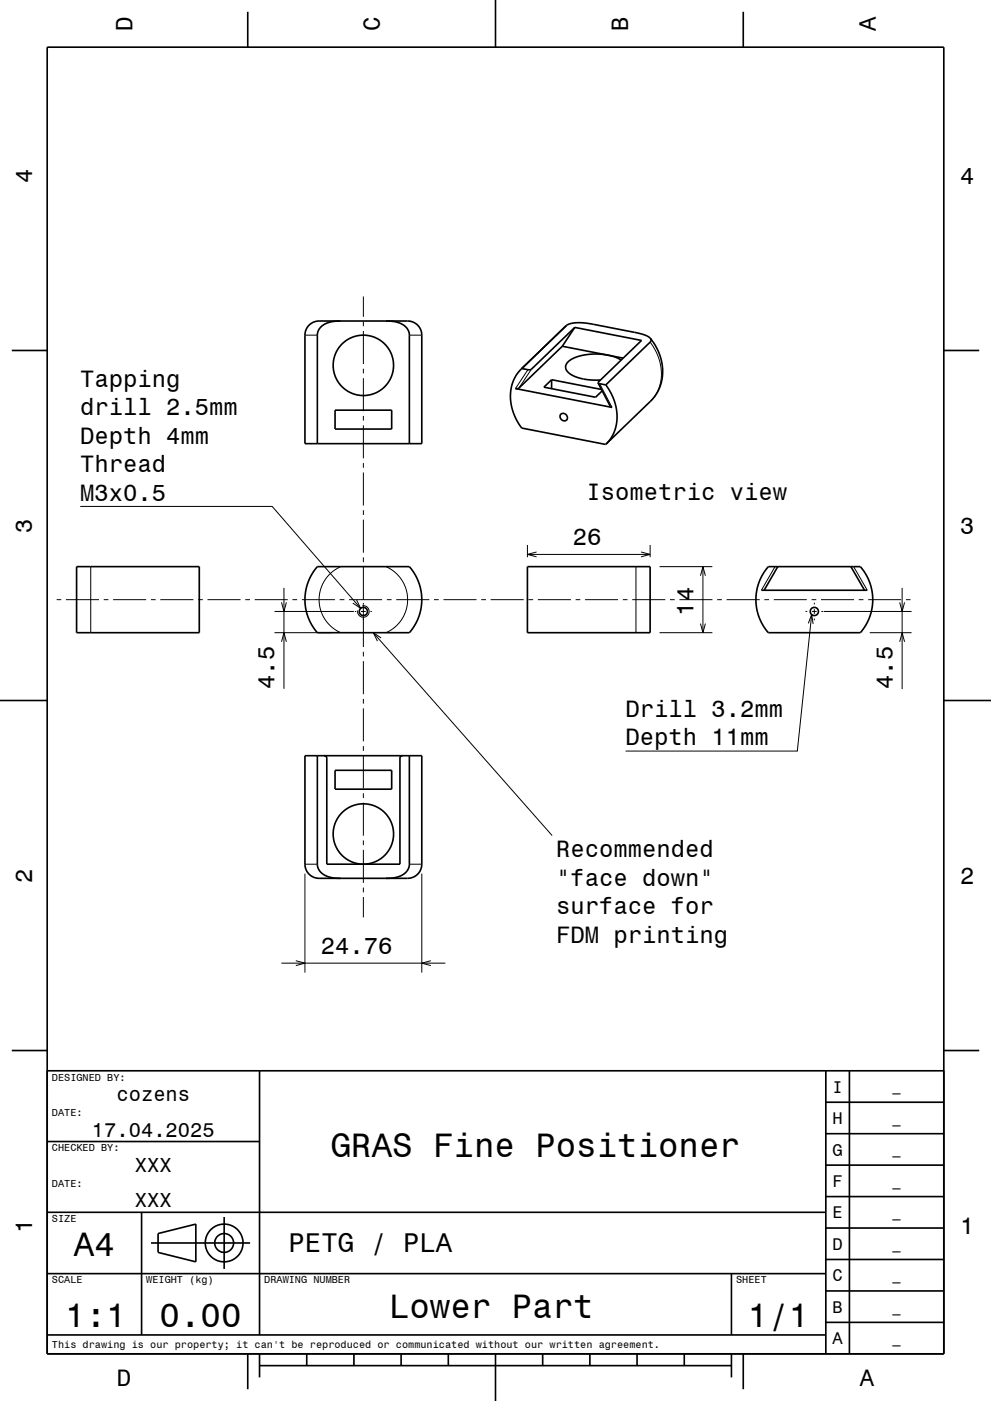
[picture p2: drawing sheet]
<svg xmlns="http://www.w3.org/2000/svg" width="210mm" height="297mm" viewBox="0 0 210 297" stroke-linecap="round" stroke-linejoin="round" font-family="sans-serif">
<g fill="none" stroke="#000" stroke-width=".21">
<path d="M64.7 71.1h2.6M77.1 62.9v4.3M77.1 68.2v1M77.1 70.2v7M77.1 78.2v1M86.9 71.1h2.6M112 78.4l-2.6 4M112.7 78.3l-2.6 4M120.1 69.1h-.1M137.9 72.5l.5 .8a9.3 9.3 0 0 1-.4 11.8M77.1 80.2v7M77.1 88.2v1"/>
<path d="M77.1 90.2v7M77.1 98.2v1M127.2 81.4l2.7 5M17 107.4h40.8l18.7 21.6M77.1 100.2v7M77.1 108.2v1M77.1 110.2v7M77.1 118.2v1M111.9 115.5v2.6M111.9 117.5h26M113.8 117l-1.9 .5 1.9 .6M136 117l1.9 .5-1.9 .6"/>
<path d="M137.9 115.5v2.6M12 127.1h1M14 127.1h7M19.3 120.1v14M22 127.1h1M24 127.1h7M32 127.1h1M34 127.1h7M42 127.1h1M44 127.1h7M52 127.1h1M54 127.1h7"/>
<path d="M58.2 134.1h12.1M58.2 129.6h16.9M59.7 127.7l.5 1.9 .6-1.9M59.7 136.1l.5-2 .6 2M60.2 124.6v21.4M62.1 127.1h1M64.1 127.1h7M72.1 127.1h1M72.3 120.1a7.6 7.6 0 0 0-4.6 7 7.6 7.6 0 0 0 4.6 7M74.1 127.1h7M75.3 129.6h.3M75.6 127.2l.9 1.8-1.6-1.1"/>
<path d="M76.6 129.6h1M76.9 128.4a1.23 1.23 0 0 1 1.4 1.2 1.23 1.23 0 0 1-1.3 1.3 1.23 1.23 0 0 1-1.1-1.5M77.1 120.2v7M77.1 127.8v9.4M77.1 138.2v1M78.6 129.6h.3M79.2 134.1l37.9 43M80.9 135.3l-1.7-1.2 .9 1.8M81.9 120.1a7.6 7.6 0 0 1 4.6 7 7.6 7.6 0 0 1-4.6 7M82.1 127.1h1M84.1 127.1h7M92.1 127.1h1"/>
<path d="M94.1 127.1h7M102.1 127.1h1M104.1 127.1h7M112.1 127.1h1M114.1 127.1h7M122.1 127.1h1M124.1 127.1h7M132.1 127.1h1M134.1 127.1h7M134.9 120.1v14M139.9 134.1h11.2M139.9 120.1h11.2"/>
<path d="M142.1 127.1h1M144.1 127.1h7.1M148.6 122.1l.5-2 .6 2M148.6 132.2l.5 1.9 .6-1.9M149.1 120.1v14M152.2 127.1h1M154.2 127.1h7M162.2 127.1h1M164.2 127.1h7M164.4 120.1l-2.9 5M170.9 129.6h.4M171.5 132.2l.7-1.9 .3 2"/>
<path d="M172.2 127.1h1M172.2 130.3l-3 28.9h-36.5M172.3 129.6h1M172.8 127.8v.3M172.8 129.1v1M172.8 131.1v.4M174.2 127.1h7M174.3 129.6h.3M174.8 129.6h18.6M181.1 120.1l2.9 5M182.2 127.1h1M184.2 127.1h7"/>
<path d="M184.5 134.1h8.9M190.9 127.7l.5 1.9 .5-1.9M190.9 136.1l.5-2 .5 2M191.4 124.6v21.5M192.2 127.1h1M77.1 140.2v7M77.1 148.2v1M77.1 150.2v7M77.1 158.2v1M77.1 160.2v7M77.1 168.2v1M77.1 170.2v7"/>
<path d="M77.1 178.2v1M64.7 185.2v21M64.7 183.2h2.6M77.1 180.2v7M77.1 188.2v1M77.1 190.2v4.3M86.9 183.2h2.6M89.5 185.2v21M59.7 204.2h34.8M62.8 203.7l1.9 .5-1.9 .5M91.4 203.7l-1.9 .5 1.9 .5"/>
</g>
<g fill="none" stroke="#000" stroke-width=".35">
<path d="M10 10h190.2v277h-190.2zM52.6 2.5v7.5M105.1 0v10M157.7 2.5v7.5M2.5 74.3h7.5M65.7 68.9a3 3 0 0 1 2-.8h18.8a3 3 0 0 1 3 3v23h-24.8v-23.3a2.99 2.99 0 0 1 1-1.9zM72.3 68.1h-.7a4.1 4.1 0 0 0-4.2 2.3l-.1 23.7M81.9 68.1h.6a4.1 4.1 0 0 1 4.3 2.3l.1 23.7M119.3 73.4l-9.2 8.9-.7 .1 20.5 4-.4-.2-2.6-5M119.3 73.4l12.9 2.5M120.1 69.1l-9.5 9.1a9.2 9.2 0 0 0-.7 11.4l.8 1.2 17.9 3.3M120.1 69l.7-.3 1.2-.2 3 .1 10.8 2.1 1.4 .5 .8 .5"/>
<path d="M120.1 69v.1M120.1 69l-.1 .1M121.9 69.4l-9.2 8.9-.5 .1-1.5-.3M121.9 69.4l14.2 2.8-9.2 9M121.9 69.4l-2.6 4M131.8 76.3a11.8 11.8 0 0 0-11 .2 1.62 1.62 0 0 0-.8 1.6 1.62 1.62 0 0 0 1.2 1.3l1.2 .6 1.4 .4 1.7 .2h1.9M138 71.7l.1 .4-.2 .4-9.4 9.1M138 71.7a9.9 9.9 0 0 1 .6 12.7l-10 9.7M200.2 74.3h7.6M71.1 87h12v4h-12zM117 80.5l-1.6 1.6 11 2.1 1.4-1.3M117 80.5v1.9"/>
<path d="M117 80.5l10.6 2.1M118.9 87.9a.84 .84 0 0 1 1.3 .1 .84 .84 0 0 1-.3 1.2 .92 .92 0 0 1-.9-.3 .92 .92 0 0 1-.1-1zM126.9 81.2l1.6 .4M128.5 81.6l.5 .7a9.3 9.3 0 0 1-.4 11.8M16.3 120.1h26v14h-26zM67.3 120.1h19.6a10.6 10.6 0 0 1 0 14h-19.6a10.6 10.6 0 0 1 0-14zM111.9 120.1h26v14h-26zM161.5 125.1h22.5M163 120.1h19.5a10.6 10.6 0 0 1 0 14h-19.5a10.6 10.6 0 0 1 0-14zM165 120.1l-2.9 5M180.5 120.1l2.9 5M0 148.5h10"/>
<path d="M200.2 148.5h10.1M64.7 160.2h24.8v23a3 3 0 0 1-3 3h-18.8a3 3 0 0 1-3-3zM67.3 160.2v23l.4 1.3a5 5 0 0 0 4.6 1.7M68.8 160.2l.3 .1 .2 .4v22.5h15.6v-22.5a.53 .53 0 0 1 .5-.5M71.1 163.3h12v4h-12zM86.9 160.2v23.1l-.4 1.2a5 5 0 0 1-4.6 1.7M2.5 222.7h7.5M10 227h190.2M55.1 227v56M175.2 233.7h25M175.2 227v60M180.2 227v60"/>
<path d="M200.2 222.7h7.6M10 257h165.2M10 242h45.1M30 257v26M47.6 258v11M175.2 253.7h25M175.2 247h25M175.2 240.4h25M10 270h165.2M32 263.5h21.1M33.5 261.5l8.1-2v8l-8.1-2zM155.2 270v13"/>
<path d="M175.2 273.7h25M175.2 267h25M175.2 260.4h25M10 283h165.2M52.6 287v7.5M55.1 289.5h100.1M55.1 287v5M65.1 287v2.5M75.1 287v2.5M85.1 287v2.5M95.1 287v2.5M105.1 287v10"/>
<path d="M115.1 287v2.5M125.2 287v2.5M135.2 287v2.5M145.2 287v2.5M155.2 287v5M157.7 287v7.5M175.2 280.4h25"/>
<circle cx="77.1" cy="77.5" r="6.4"/>
<circle cx="77.1" cy="129.6" r=".87"/>
<circle cx="172.8" cy="129.6" r=".87"/>
<circle cx="77.1" cy="176.8" r="6.4"/>
<circle cx="47.6" cy="263.5" r="2"/>
<circle cx="47.6" cy="263.5" r="4"/>
</g>
<g font-size="7.2">
<text x="70.2" y="245.3">GRAS Fine Positioner</text>
<text x="15.7" y="266.3">A4</text>
<text x="13.8" y="281.3">1:1</text>
<text x="33.9" y="281.3">0.00</text>
<text x="82.5" y="279.4">Lower Part</text>
<text x="158.7" y="281.3">1/1</text>
</g>
<text font-size="5.8" x="61.2" y="265.4">PETG / PLA</text>
<g font-size="5.1">
<text x="28.1" y="6.5" transform="rotate(-90 28.1 6.5)">D</text>
<text x="80.7" y="6.5" transform="rotate(-90 80.7 6.5)">C</text>
<text x="133.2" y="6.5" transform="rotate(-90 133.2 6.5)">B</text>
<text x="185.8" y="6.5" transform="rotate(-90 185.8 6.5)">A</text>
<text x="6.8" y="38.7" transform="rotate(-90 6.8 38.7)">4</text>
<text x="6.8" y="112.9" transform="rotate(-90 6.8 112.9)">3</text>
<text x="147.1" y="130.5" transform="rotate(-90 147.1 130.5)">14</text>
<text x="58.2" y="146" transform="rotate(-90 58.2 146)">4.5</text>
<text x="189.4" y="146.1" transform="rotate(-90 189.4 146.1)">4.5</text>
<text x="6.8" y="187.1" transform="rotate(-90 6.8 187.1)">2</text>
<text x="6.8" y="261.4" transform="rotate(-90 6.8 261.4)">1</text>
</g>
<g font-size="5">
<text x="203.7" y="39">4</text>
<text x="17" y="82">Tapping</text>
<text x="17" y="88">drill 2.5mm</text>
<text x="17" y="94.1">Depth 4mm</text>
<text x="17" y="100.1">Thread</text>
<text x="17" y="106.2">M3x0.5</text>
<text x="124.4" y="106.1">Isometric view</text>
<text x="203.7" y="113.2">3</text>
<text x="121.5" y="115.5">26</text>
<text x="132.7" y="152">Drill 3.2mm</text>
<text x="132.7" y="158.1">Depth 11mm</text>
<text x="118" y="181.8">Recommended</text>
<text x="118" y="187.8">&quot;face down&quot;</text>
<text x="203.7" y="187.5">2</text>
<text x="118" y="193.9">surface for</text>
<text x="68.1" y="202.2">24.76</text>
<text x="118" y="199.9">FDM printing</text>
<text x="203.7" y="261.7">1</text>
<text x="24.8" y="293.9">D</text>
<text x="182.5" y="293.9">A</text>
</g>
<g font-size="4.3">
<text x="24.7" y="233.5">cozens</text>
<text x="19.5" y="241">17.04.2025</text>
<text x="28.6" y="248.5">XXX</text>
<text x="28.6" y="256">XXX</text>
</g>
<g font-size="3.6">
<text x="176.6" y="231.7">I</text>
<text x="176.6" y="238.3">H</text>
<text x="176.6" y="245">G</text>
<text x="176.6" y="251.7">F</text>
<text x="176.6" y="258.3">E</text>
<text x="176.6" y="265">D</text>
<text x="176.6" y="271.7">C</text>
<text x="176.6" y="278.3">B</text>
<text x="176.6" y="285">A</text>
</g>
<g font-size="2.9">
<text x="189.4" y="231.4">_</text>
<text x="189.4" y="238.1">_</text>
<text x="189.4" y="244.7">_</text>
<text x="189.4" y="251.4">_</text>
<text x="189.4" y="258.1">_</text>
<text x="189.4" y="264.7">_</text>
<text x="189.4" y="271.4">_</text>
<text x="189.4" y="278.1">_</text>
<text x="189.4" y="284.8">_</text>
</g>
<g font-size="2.2">
<text x="11" y="229.1">DESIGNED BY:</text>
<text x="11" y="236.6">DATE:</text>
<text x="11" y="244.1">CHECKED BY:</text>
<text x="11" y="251.6">DATE:</text>
<text x="11" y="259.1">SIZE</text>
<text x="11" y="272.1">SCALE</text>
<text x="31" y="272.1">WEIGHT (kg)</text>
<text x="56.1" y="272.1">DRAWING NUMBER</text>
<text x="156.2" y="272.1">SHEET</text>
<text x="11" y="285.8">This drawing is our property; it can't be reproduced or communicated without our written agreement.</text>
</g>
</svg>
